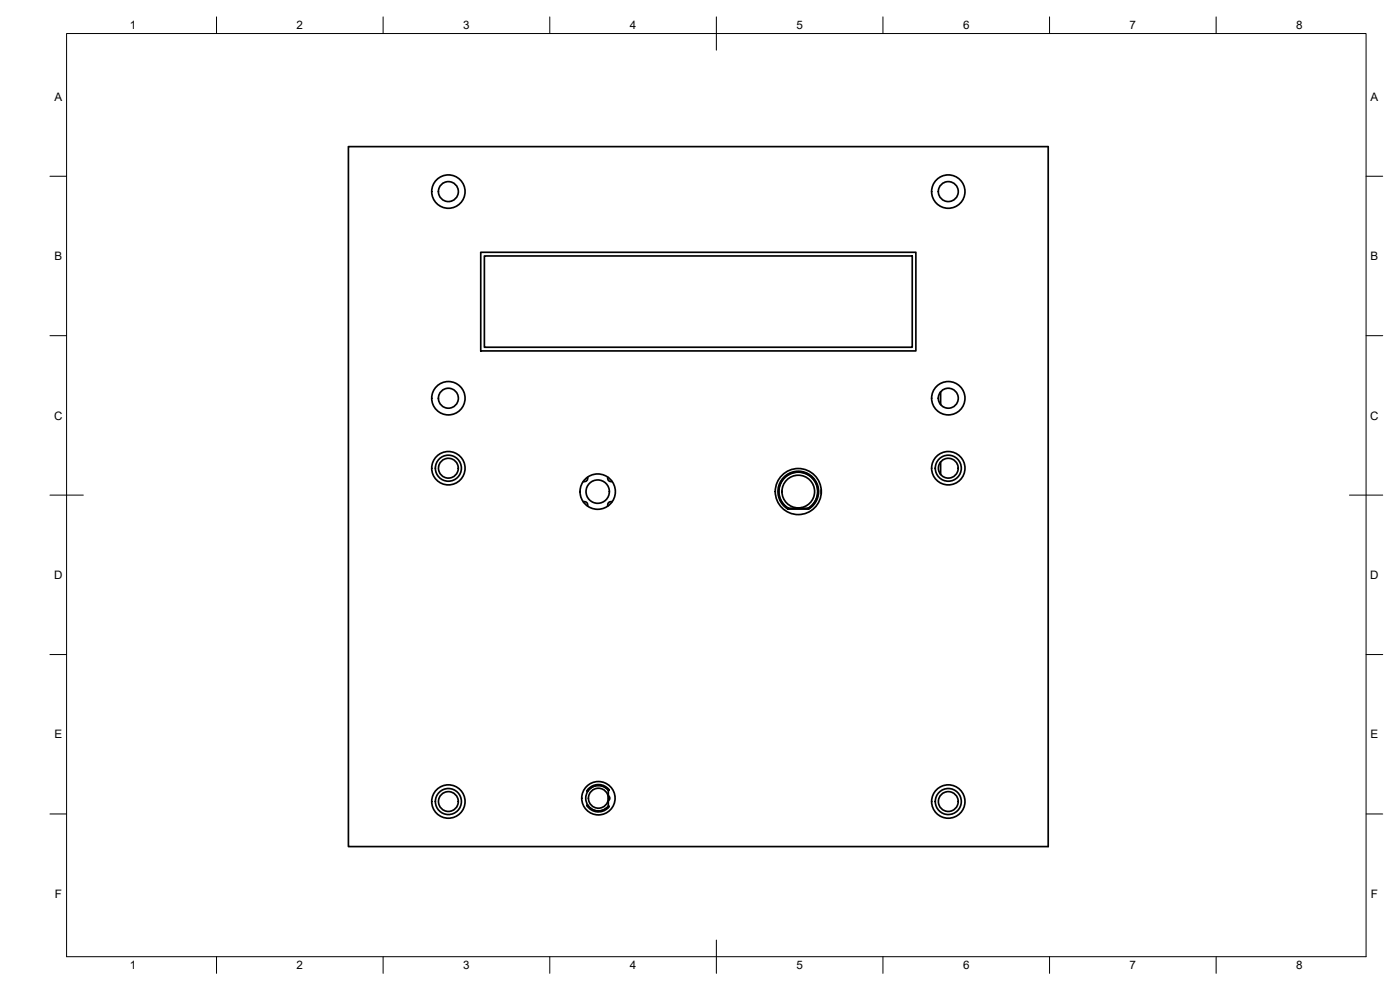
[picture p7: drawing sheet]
<svg xmlns="http://www.w3.org/2000/svg" width="420mm" height="297mm" viewBox="0 0 420 297" stroke-linecap="round" stroke-linejoin="round" font-family="sans-serif">
<!-- layer: Visible -->
<g fill="none" stroke="#000" stroke-width=".51">
<path d="M104.6 44h210v210h-210zM144.3 75.7h130.6v29.6h-130.6zM145.4 76.8h128.4v27.4h-128.4zM282.3 117.5v3.9M282.3 138.6v3.8M175 150.6a1.01 1.01 0 0 1 1.1 .2 1.01 1.01 0 0 1 .2 1M176.3 143.2a1.01 1.01 0 0 1-.2 1 1.01 1.01 0 0 1-1.1 .3M182.4 143.2a1.01 1.01 0 0 0 .3 1 1.01 1.01 0 0 0 1 .3M183.7 150.6a1.01 1.01 0 0 0-1 .2 1.01 1.01 0 0 0-.3 1M235.2 143.6a5.9 5.9 0 0 1 8.9 .1 5.9 5.9 0 0 1-1.5 8.8h-6.1a5.9 5.9 0 0 1-1.3-8.9zM236.4 152.7a6.1 6.1 0 0 1-1.5-9.2 6.1 6.1 0 0 1 9.3 .1 6.1 6.1 0 0 1-1.5 9.1h-6.3M236.6 152.5a5.8 5.8 0 0 1-1.5-8.8 5.8 5.8 0 0 1 8.9 0 5.8 5.8 0 0 1-1.5 8.8"/>
<path d="M246.4 146.9v1.2M176.4 236.9l-.3 .4M176.5 236.9a3.9 3.9 0 0 1 6.2 .2l-.3-.2M182.4 236.9a4 4 0 0 0-6.2 .5l-.1-.1M182.6 237.2v4.6M182.6 237.2a3.8 3.8 0 0 0-5.6-.5 3.8 3.8 0 0 0 0 5.6 3.8 3.8 0 0 0 5.6-.5M182.6 238.8l.4 .7-.4 .7M176.1 241.7a4 4 0 0 0 6.7 .2 4.2 4.2 0 0 1-6.6-.3l-.1 .1"/>
<circle cx="134.6" cy="57.5" r="3"/>
<circle cx="134.6" cy="57.5" r="5"/>
<circle cx="284.6" cy="57.5" r="3"/>
<circle cx="284.6" cy="57.5" r="5"/>
<circle cx="134.6" cy="119.5" r="3"/>
<circle cx="134.6" cy="119.5" r="5"/>
<circle cx="284.6" cy="119.5" r="3"/>
<circle cx="284.6" cy="119.5" r="5"/>
<circle cx="134.6" cy="140.5" r="2.97"/>
<circle cx="134.6" cy="140.5" r="3.9"/>
<circle cx="134.6" cy="140.5" r="5"/>
<circle cx="179.4" cy="147.5" r="3.5"/>
<circle cx="179.4" cy="147.5" r="5.3"/>
<circle cx="239.6" cy="147.5" r="4.9"/>
<circle cx="239.6" cy="147.5" r="6.9"/>
<circle cx="284.6" cy="140.5" r="2.97"/>
<circle cx="284.6" cy="140.5" r="3.9"/>
<circle cx="284.6" cy="140.5" r="5"/>
<circle cx="179.6" cy="239.5" r="3"/>
<circle cx="179.6" cy="239.5" r="5"/>
<circle cx="134.6" cy="240.5" r="2.97"/>
<circle cx="134.6" cy="240.5" r="3.9"/>
<circle cx="134.6" cy="240.5" r="5"/>
<circle cx="284.6" cy="240.5" r="2.97"/>
<circle cx="284.6" cy="240.5" r="3.9"/>
<circle cx="284.6" cy="240.5" r="5"/>
</g>
<!-- layer: BORDER -->
<g fill="none" stroke="#000" stroke-width=".3">
<path d="M20 10.1h390v276.9h-390zM65 5.1v5M115 5.1v5M165 5.1v5M215 5.1v10M265 5.1v5M315 5.1v5M365 5.1v5M15 52.9h5M410 52.9h5M15 100.7h5M410 100.7h5"/>
<path d="M15 148.6h10M405 148.6h10M15 196.4h5M410 196.4h5M15 244.2h5M410 244.2h5M65 287v5M115 287v5M165 287v5M215 282.1v9.9M265 287v5M315 287v5"/>
<path d="M365 287v5"/>
</g>
<g font-size="3.5">
<text x="39" y="8.8">1</text>
<text x="89" y="8.8">2</text>
<text x="139" y="8.8">3</text>
<text x="189" y="8.8">4</text>
<text x="239" y="8.8">5</text>
<text x="289" y="8.8">6</text>
<text x="339" y="8.8">7</text>
<text x="389" y="8.8">8</text>
<text x="16.3" y="30.2">A</text>
<text x="411.3" y="30.2">A</text>
<text x="16.3" y="78">B</text>
<text x="411.3" y="78">B</text>
<text x="16.2" y="125.9">C</text>
<text x="411.2" y="125.9">C</text>
<text x="16.2" y="173.7">D</text>
<text x="411.2" y="173.7">D</text>
<text x="16.3" y="221.6">E</text>
<text x="411.3" y="221.6">E</text>
<text x="16.4" y="269.4">F</text>
<text x="411.4" y="269.4">F</text>
<text x="39" y="290.8">1</text>
<text x="89" y="290.8">2</text>
<text x="139" y="290.8">3</text>
<text x="189" y="290.8">4</text>
<text x="239" y="290.8">5</text>
<text x="289" y="290.8">6</text>
<text x="339" y="290.8">7</text>
<text x="389" y="290.8">8</text>
</g>
</svg>
